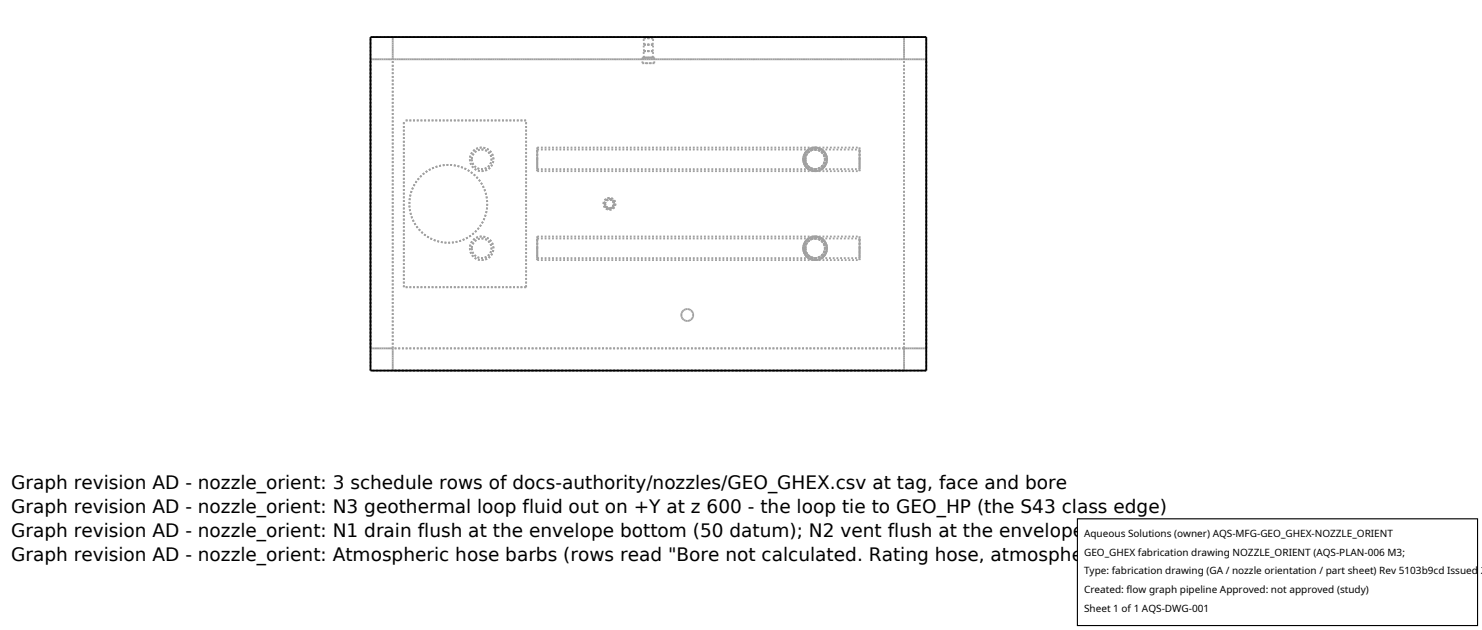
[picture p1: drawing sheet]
<svg xmlns="http://www.w3.org/2000/svg" width="212mm" height="90mm" viewBox="0 0 212 90" stroke-linecap="round" stroke-linejoin="round" font-family="sans-serif">
<g fill="none" stroke="#a0a0a0" stroke-width=".26" stroke-dasharray=".3 .3" stroke-linecap="butt">
<path d="M52.9 8.5h3.2M56.1 8.5h73M56.1 8.5v-3.2M56.1 5.3v3.2M56.1 8.5h-3.2M75.1 17.2h-17.4M91.8 9v-.8M91.8 9h1.6M91.8 8.2h1.6M91.9 7.3h1.4M91.9 6.4h1.4M91.9 5.5h1.4"/>
<path d="M92 8.2h1.2M92 8.2l-.1-.9M92 7.3h1.2M92 7.3l-.1-.9M92 6.4h1.2M92 6.4l-.1-.9M92 5.5h1.2M92 5.5v-.2M92 5.3h1.2M93.2 8.2h-1.2M93.2 7.3h-1.2M93.2 6.4h-1.2"/>
<path d="M93.2 5.5h-1.2M93.2 5.3h-1.2M93.2 8.2l.1-.9M93.2 7.3l.1-.9M93.2 6.4l.1-.9M93.2 5.3v.2M93.3 7.3h-1.4M93.3 6.4h-1.4M93.3 5.5h-1.4M93.4 9h-1.6M93.4 8.2h-1.6M93.4 8.2v.8"/>
<path d="M129.1 5.3h-73M129.1 8.5h3.2M129.1 8.5v-3.2M129.1 5.3v3.2M129.1 8.5h-73M132.3 5.3h-79.4M132.3 8.5h-3.2M58.5 29.1l.1-1.1 .3-1 .5-.9 .7-.9 .7-.7 1-.5 1.2-.4 1-.1 1.1 .1 1.1 .4 .9 .4 .8 .8 .7 .7 .5 1 .4 1.1 .1 1-.1 1.2-.3 1-.5 .9-.7 .9-.8 .7-1 .5-1.1 .4-1 .1-1.1-.1-1.1-.4-.9-.4-.9-.7-.6-.8-.6-1.1-.3-1-.1-1.1M67.1 35.5l.1 .6 .4 .6 .6 .3 .6 .1 .7-.1 .5-.4 .4-.5 .1-.7-.2-.6-.3-.5-.6-.4-.6-.1-.7 .1-.5 .4-.4 .5-.1 .7M67.1 22.8l.1 .6 .4 .5 .5 .4 .7 .1 .6-.1 .6-.3 .3-.5 .2-.7-.1-.7-.4-.5-.5-.4-.7-.1-.6 .1-.6 .4-.4 .5-.1 .7M67.4 35.5l.1 .5 .3 .4 .4 .3 .6 .2 .5-.1 .5-.3 .3-.5 .1-.5-.1-.5-.3-.5-.5-.3-.5-.1h-.5l-.5 .3-.3 .5-.1 .6M67.4 22.8l.1 .5 .3 .4 .4 .3 .6 .2 .5-.1 .5-.3 .3-.5 .1-.5-.1-.5-.3-.5-.5-.3-.5-.1h-.5l-.5 .3-.3 .5-.1 .6"/>
<path d="M76.7 35.5v-1.7M76.7 33.8v3.3M76.7 37.1v-1.6M76.7 22.8v-1.7M76.7 21.1v3.3M76.7 24.4v-1.6M76.7 35.5v-1.4M76.7 34.1v2.8M76.7 36.9v-1.4M76.7 22.8v-1.4M76.7 21.4v2.8M76.7 24.2v-1.4"/>
<path d="M76.7 37.1h39.7M76.7 33.8h39.7M76.7 24.4h39.7M76.7 21.1h39.7M76.7 36.9h38.8M76.7 34.1h38.8M76.7 24.2h38.8M76.7 21.4h38.8M86.2 29.1l.2-.6 .6-.2 .6 .2 .3 .6-.2 .6-.6 .2-.6-.2-.3-.6M86.4 29.1l.2-.5 .4-.2 .5 .2 .2 .5-.1 .5-.5 .2-.5-.2-.2-.5M86.4 29.1l.2-.4 .4-.2 .5 .1 .2 .5-.2 .4-.4 .2-.5-.1-.2-.5M114.7 35.5l.2 .6 .3 .5 .5 .4 .7 .1 .6-.1 .6-.3 .3-.5 .2-.7-.1-.7-.4-.5-.5-.4-.7-.1-.6 .1-.6 .4-.3 .5-.2 .7"/>
<path d="M114.7 22.8l.2 .6 .3 .5 .5 .4 .7 .1 .6-.1 .6-.3 .3-.5 .2-.7-.1-.7-.4-.5-.5-.4-.7-.1-.6 .1-.6 .4-.3 .5-.2 .7M114.7 35.5a1.69 1.69 0 0 0 1.7 1.6M114.7 22.8a1.69 1.69 0 0 0 1.7 1.6M114.7 35.5a1.69 1.69 0 0 1 1.7-1.7M114.7 22.8a1.69 1.69 0 0 1 1.7-1.7M114.7 35.5l.2-.7 .3-.5 .5-.4 .7-.1 .6 .1 .6 .4 .3 .5 .2 .6-.1 .7-.4 .5-.5 .4-.7 .1-.6-.1-.6-.3-.3-.6-.2-.6M114.7 22.8l.2-.7 .3-.5 .5-.4 .7-.1 .6 .1 .6 .4 .3 .5 .2 .6-.1 .7-.4 .5-.5 .4-.7 .1-.6-.1-.6-.3-.3-.6-.2-.6M114.7 35.5l.3 .8 .5 .6M114.7 22.8l.3 .8 .5 .6M115 35.5l.1-.6 .3-.4 .5-.3 .5-.1h.5l.5 .3 .3 .5 .1 .5-.1 .5-.3 .5-.4 .3-.6 .2-.5-.1-.5-.3-.3-.5-.1-.5M115 22.8l.1-.6 .3-.4 .5-.3 .5-.1h.5l.5 .3 .3 .5 .1 .5-.1 .5-.3 .5-.4 .3-.6 .2-.5-.1-.5-.3-.3-.5-.1-.5M115 35.5l.1-.6 .4-.5 .4-.3h.5l.6 .1 .5 .3 .2 .5 .1 .5-.1 .5-.3 .5-.5 .3-.5 .1-.5-.2-.5-.3-.3-.4-.1-.5"/>
<path d="M115 22.8l.1-.6 .4-.5 .4-.3h.5l.6 .1 .5 .3 .2 .5 .1 .5-.1 .5-.3 .5-.5 .3-.5 .1-.5-.2-.5-.3-.3-.4-.1-.5M115 35.5l.1 .5 .3 .4 .5 .3 .5 .2 .5-.1 .5-.3 .3-.5 .1-.5-.1-.5-.3-.5-.4-.3-.6-.1h-.5l-.5 .3-.3 .5-.1 .6M115 35.5l.1-.6 .3-.4 .5-.3 .5-.1 .6 .1 .4 .2 .3 .5 .1 .5-.1 .5-.2 .5-.5 .3-.6 .2-.5-.2-.4-.2-.4-.5-.1-.5M115 22.8l.1 .5 .3 .4 .5 .3 .5 .2 .5-.1 .5-.3 .3-.5 .1-.5-.1-.5-.3-.5-.4-.3-.6-.1h-.5l-.5 .3-.3 .5-.1 .6M115 22.8l.1-.6 .3-.4 .5-.3 .5-.1 .6 .1 .4 .2 .3 .5 .1 .5-.1 .5-.2 .5-.5 .3-.6 .2-.5-.2-.4-.2-.4-.5-.1-.5M115 35.5a1.4 1.4 0 0 0 1.4 1.4M115 35.5a1.4 1.4 0 0 1 1.4-1.4M115 22.8a1.4 1.4 0 0 0 1.4 1.4M115 22.8a1.4 1.4 0 0 1 1.4-1.4M115.5 36.9l-.5-.6-.3-.8 .2-.8 .6-.6M115.5 34.1l-.5 .5-.3 .9M115.5 24.2l-.5-.6-.3-.8 .2-.8 .6-.6"/>
<path d="M115.5 21.4l-.5 .5-.3 .9M116.4 33.8a1.69 1.69 0 0 1 1.7 1.7M116.4 33.8a1.69 1.69 0 0 0-1.7 1.7M116.4 21.1a1.69 1.69 0 0 1 1.7 1.7M116.4 21.1a1.69 1.69 0 0 0-1.7 1.7M116.4 37.1a1.69 1.69 0 0 1-1.7-1.6M116.4 37.1a1.69 1.69 0 0 0 1.7-1.6M116.4 24.4a1.69 1.69 0 0 1-1.7-1.6M116.4 24.4a1.69 1.69 0 0 0 1.7-1.6M116.4 34.1a1.4 1.4 0 0 0-1.4 1.4M116.4 34.1a1.4 1.4 0 0 1 1.4 1.4M116.4 36.9a1.4 1.4 0 0 1-1.4-1.4"/>
<path d="M116.4 36.9a1.4 1.4 0 0 0 1.4-1.4M116.4 21.4a1.4 1.4 0 0 0-1.4 1.4M116.4 21.4a1.4 1.4 0 0 1 1.4 1.4M116.4 24.2a1.4 1.4 0 0 1-1.4-1.4M116.4 24.2a1.4 1.4 0 0 0 1.4-1.4M116.4 37.1h6.4M116.4 33.8h6.4M116.4 24.4h6.4M116.4 21.1h6.4M117.3 34.1l.6 .5 .2 .8-.2 .8-.6 .7M117.3 36.9l.6-.6 .2-.8M117.3 21.4l.6 .5 .2 .8-.2 .8-.6 .7"/>
<path d="M117.3 24.2l.6-.6 .2-.8M117.3 36.9h5.5M117.3 34.1h5.5M117.3 24.2h5.5M117.3 21.4h5.5M117.8 35.5a1.4 1.4 0 0 1-1.4 1.4M117.8 35.5a1.4 1.4 0 0 0-1.4-1.4M117.8 22.8a1.4 1.4 0 0 1-1.4 1.4M117.8 22.8a1.4 1.4 0 0 0-1.4-1.4M118.1 35.5a1.69 1.69 0 0 1-1.7 1.6M118.1 22.8a1.69 1.69 0 0 1-1.7 1.6M118.1 35.5a1.69 1.69 0 0 0-1.7-1.7"/>
<path d="M118.1 22.8a1.69 1.69 0 0 0-1.7-1.7M118.1 35.5l-.2-.9-.6-.5M118.1 22.8l-.2-.9-.6-.5M122.8 35.5v-1.7M122.8 33.8v3.3M122.8 37.1v-1.6M122.8 22.8v-1.7M122.8 21.1v3.3M122.8 24.4v-1.6M122.8 35.5v-1.4M122.8 34.1v2.8M122.8 36.9v-1.4"/>
<path d="M122.8 22.8v-1.4M122.8 21.4v2.8M122.8 24.2v-1.4M52.9 52.9v-47.6M52.9 49.7h3.2M52.9 49.7v-41.2M56.1 49.7v-41.2M56.1 52.9v-3.2M56.1 49.7v3.2M56.1 49.7h-3.2M57.7 41v-23.8M75.1 41v-23.8"/>
<path d="M75.1 41h-17.4M97.3 45l.3-.6 .5-.3 .6 .2 .3 .6-.2 .6-.6 .3-.6-.2-.3-.6M97.3 45l.3 .6 .5 .2 .6-.2 .3-.6-.2-.6-.6-.3-.6 .3-.3 .6M129.1 52.9h-73M129.1 49.7h-73M129.1 49.7v-41.2M129.1 49.7h3.2M129.1 52.9v-3.2M129.1 49.7v3.2M132.3 52.9v-47.6M132.3 49.7v-41.2M132.3 52.9h-79.4"/>
<path d="M132.3 49.7h-3.2"/>
</g>
<path d="M52.9 5.3h79.4v47.6h-79.4z" fill="none" stroke="#000" stroke-width=".26"/>
<path d="M153.9 74.1h57.1v15.2h-57.1z" fill="#fff" stroke="#000" stroke-width=".16"/>
<g font-size="2.6">
<text x="1.6" y="69.8">Graph revision AD - nozzle_orient: 3 schedule rows of docs-authority/nozzles/GEO_GHEX.csv at tag, face and bore</text>
<text x="1.6" y="73.3">Graph revision AD - nozzle_orient: N3 geothermal loop fluid out on +Y at z 600 - the loop tie to GEO_HP (the S43 class edge)</text>
<text x="1.6" y="76.7">Graph revision AD - nozzle_orient: N1 drain flush at the envelope bottom (50 datum); N2 vent flush at the envelope top (800 datum = box top)</text>
<text x="1.6" y="80.2">Graph revision AD - nozzle_orient: Atmospheric hose barbs (rows read &quot;Bore not calculated. Rating hose, atmospheric&quot;); no flange (W4 110 % rule)</text>
</g>
<g font-size="1.4">
<text x="154.8" y="76.6">Aqueous Solutions (owner) AQS-MFG-GEO_GHEX-NOZZLE_ORIENT</text>
<text x="154.8" y="79.3">GEO_GHEX fabrication drawing NOZZLE_ORIENT (AQS-PLAN-006 M3;</text>
<text x="154.8" y="82">Type: fabrication drawing (GA / nozzle orientation / part sheet) Rev 5103b9cd Issued 2</text>
<text x="154.8" y="84.7">Created: flow graph pipeline Approved: not approved (study)</text>
<text x="154.8" y="87.4">Sheet 1 of 1 AQS-DWG-001</text>
</g>
</svg>
